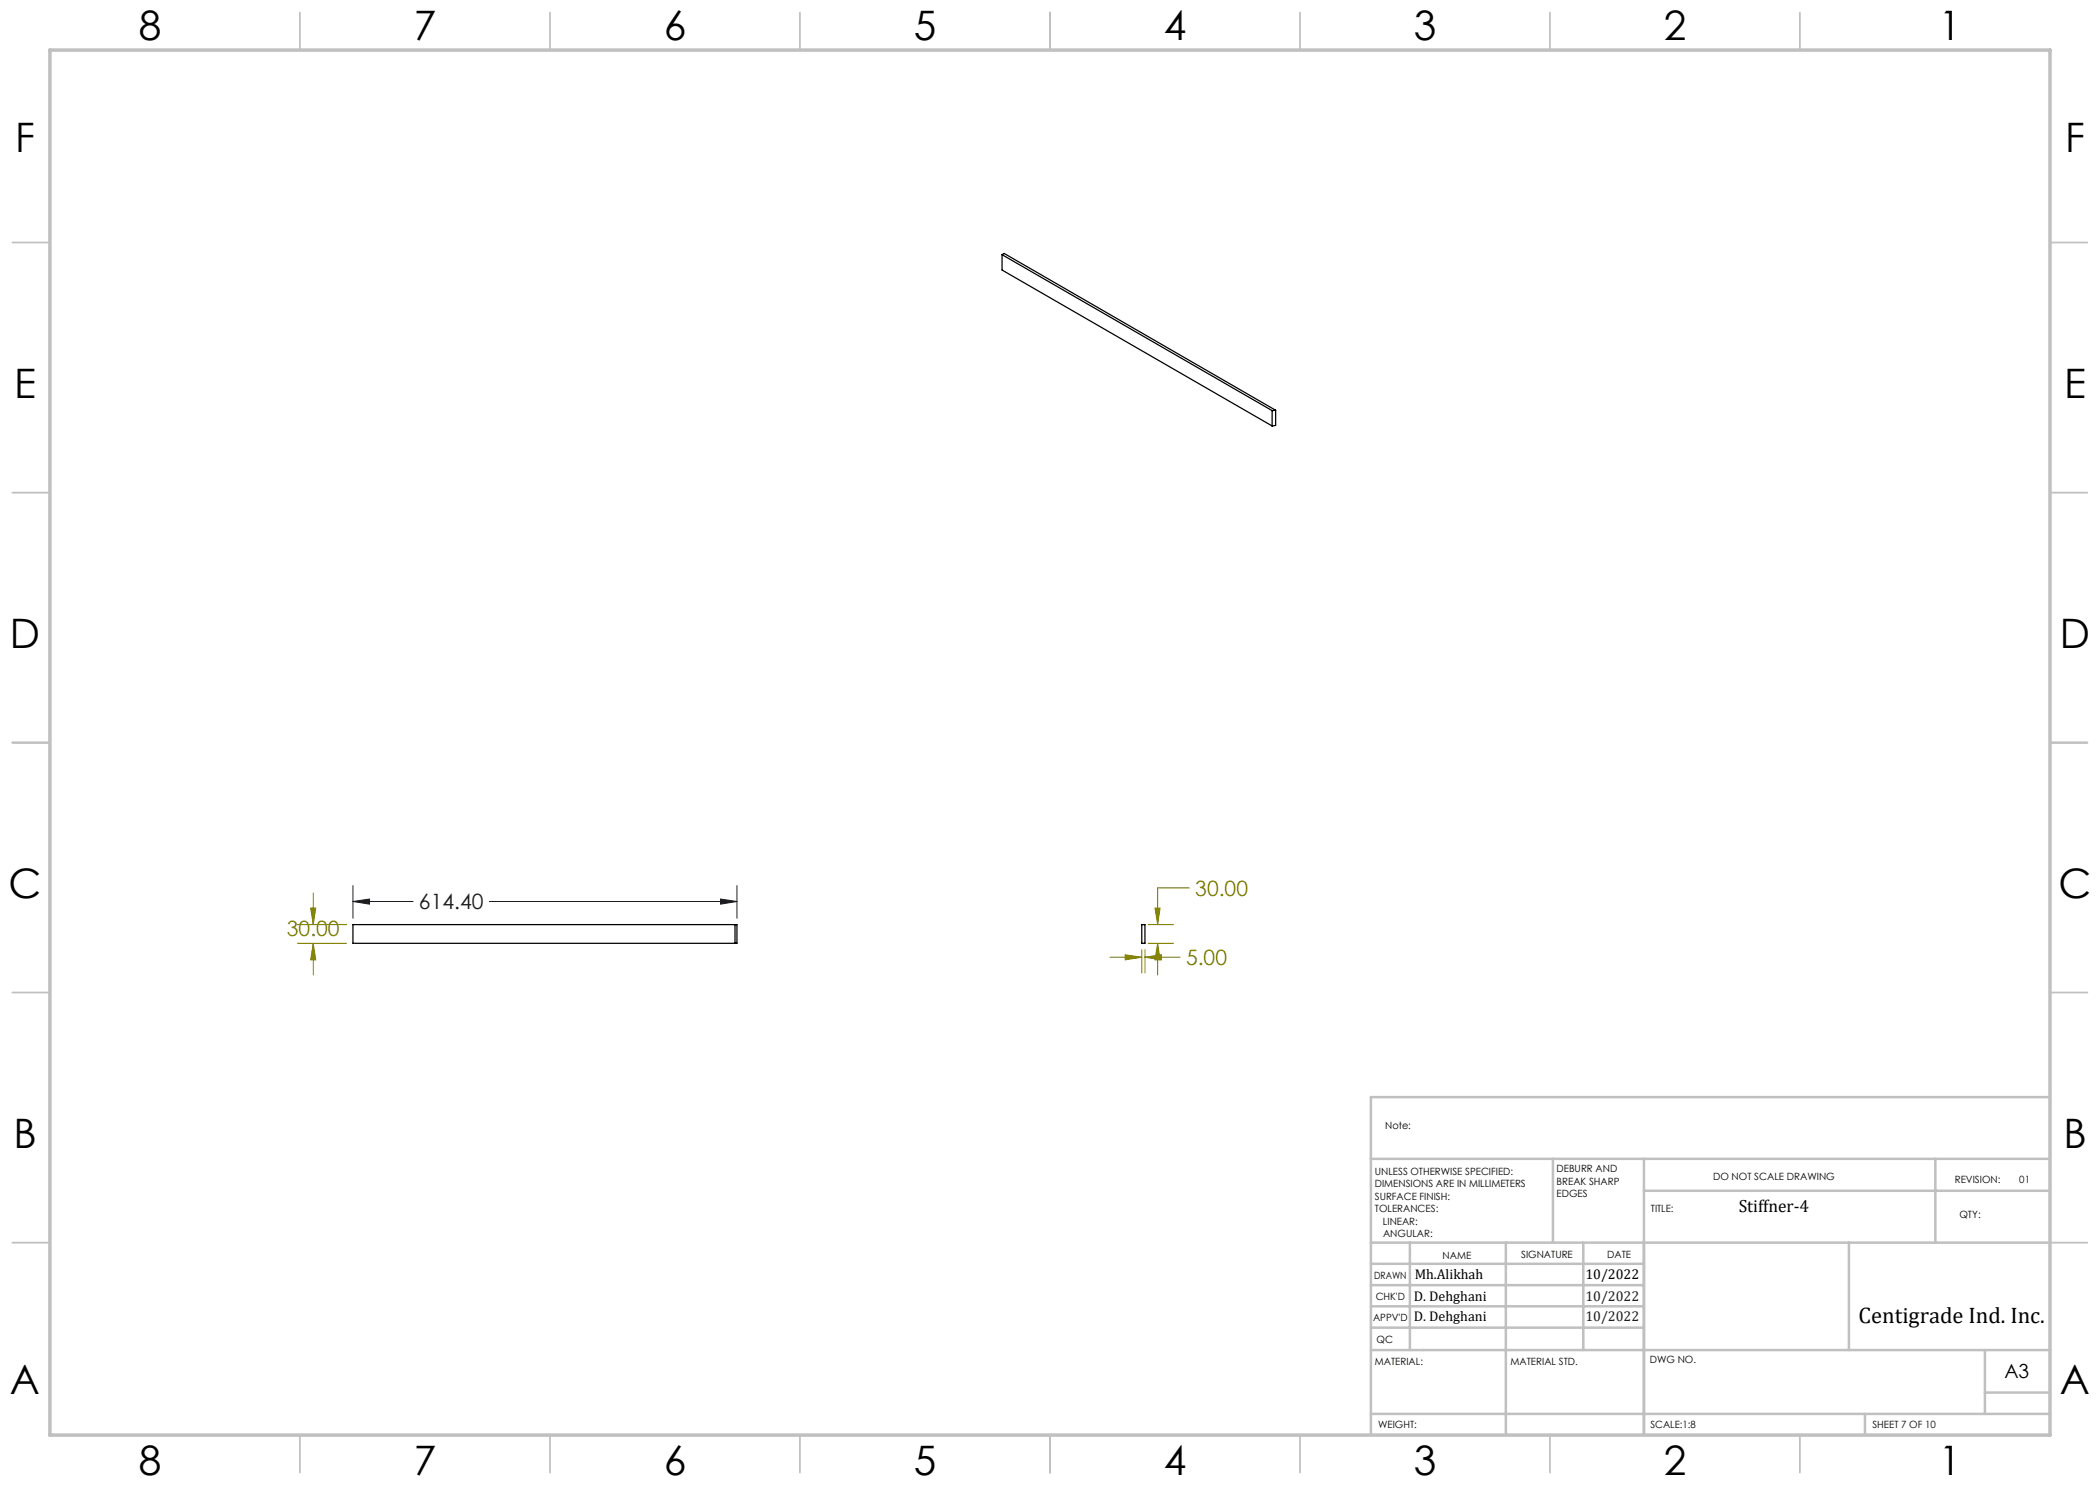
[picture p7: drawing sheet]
<svg xmlns="http://www.w3.org/2000/svg" width="420mm" height="297mm" viewBox="0 0 420 297" stroke-linecap="round" stroke-linejoin="round" font-family="sans-serif">
<g fill="none" stroke="#808000" stroke-width=".2">
<path d="M62.7 178.6v6.3M237.9 177.6h-6.4v7.3M59.5 188.7h9.8M59.5 184.9h9.8M62.1 181.6h1l-.4 3.3zM62.7 188.7v6.3M62.7 188.7l.4 3.3h-1zM222 191.4h6.4M225 191l3.4 .4-3.4 .6zM228.4 189.9v4.7M229 191.4l3.3-.4v1zM229 189.9v4.7"/>
<path d="M229 191.4h7M229.6 188.7h5.1M229.6 184.9h5.1M231 181.6h1l-.5 3.3zM231.5 188.7v6.3M231.5 188.7l.5 3.3h-1z"/>
</g>
<path d="M70.6 177.1v6.6M144.1 179.8l3.3 .5-3.3 .5zM147.4 177.1v6.6M70.6 180.3l3.3-.5v1zM70.6 180.3h12M97.9 180.3h49.5" fill="none" stroke="#191924" stroke-width=".2"/>
<g fill="none" stroke="#c0c0c0" stroke-width=".35">
<path d="M60 2.5v7.5M110 2.5v7.5M160 2.5v7.5M210 2.5v7.5M260 2.5v7.5M310 2.5v7.5M360 2.5v7.5M2.5 48.5h7.5M410 48.5h7.5M2.5 98.5h7.5M410 98.5h7.5M2.5 148.5h7.5"/>
<path d="M410 148.5h7.5M2.5 198.5h7.5M410 198.5h7.5M2.5 248.5h7.5M410 248.5h7.5M60 287v7.5M110 287v7.5M160 287v7.5M210 287v7.5M260 287v7.5M310 287v7.5M360 287v7.5"/>
</g>
<g fill="none" stroke="#c0c0c0" stroke-width=".5">
<path d="M410 219.4h-135.8v67.4M274.2 231.8h135.8M310.6 231.8v16.7M328.8 231.8v55.2M328.8 238.2h81.2M387.1 231.8v16.7M274.2 248.5h135.8M274.2 257h54.6M274.2 252.8h54.6M282 248.5v21.5M301.2 248.5v38.3M316.7 248.5v21.5"/>
<path d="M369.8 248.5v21.5M274.2 265.5h54.6M274.2 261.3h54.6M274.2 270h135.8M397 270v12.8M397 278.5h13M274.2 282.8h135.8M373 282.8v4.2"/>
</g>
<path d="M10 10h400v277h-400z" fill="none" stroke="#c0c0c0" stroke-width=".7"/>
<path d="M62.7 188.7l.4 3.3h-1zM62.1 181.6h1l-.4 3.3zM225 191l3.4 .4-3.4 .6zM229 191.4l3.3-.4v1zM231.5 188.7l.5 3.3h-1zM231 181.6h1l-.5 3.3z" fill="#808000"/>
<path d="M144.1 179.8l3.3 .5-3.3 .5zM70.6 180.3l3.3-.5v1z" fill="#191924"/>
<path d="M200.4 50.9l.4-.2 54.3 31.4M200.4 50.9l54 31.2M200.4 50.9v3.1l54 31.2M254.4 82.1v3.1M255.1 82.1h-.7M255.1 82.1v3l-.7 .1M70.6 184.9h76.8v3.8h-76.8zM147 184.9v3.8M228.4 184.9h.6v3.8h-.6z" fill="none" stroke="#000" stroke-width=".25"/>
<g font-size="8.1">
<text x="27.8" y="8">8</text>
<text x="82.8" y="8">7</text>
<text x="132.8" y="8">6</text>
<text x="182.8" y="8">5</text>
<text x="232.8" y="8">4</text>
<text x="282.8" y="8">3</text>
<text x="332.8" y="8">2</text>
<text x="387.8" y="8">1</text>
<text x="3" y="30.4">F</text>
<text x="413" y="30.4">F</text>
<text x="2.8" y="79.6">E</text>
<text x="412.8" y="79.6">E</text>
<text x="2" y="129.6">D</text>
<text x="412" y="129.6">D</text>
<text x="1.7" y="179.6">C</text>
<text x="411.7" y="179.6">C</text>
<text x="2.7" y="229.6">B</text>
<text x="412.7" y="229.6">B</text>
<text x="2" y="278.9">A</text>
<text x="412" y="278.9">A</text>
<text x="27.8" y="295">8</text>
<text x="82.8" y="295">7</text>
<text x="132.8" y="295">6</text>
<text x="182.8" y="295">5</text>
<text x="232.8" y="295">4</text>
<text x="282.8" y="295">3</text>
<text x="332.8" y="295">2</text>
<text x="387.8" y="295">1</text>
</g>
<text font-size="4.5" x="371.7" y="264.6">Centigrade Ind. Inc.</text>
<g font-size="4.2" fill="#808000">
<text x="239.1" y="179.2">30.00</text>
<text x="57.4" y="187.3">30.00</text>
<text x="237.2" y="193">5.00</text>
</g>
<text font-size="4.2" fill="#191924" x="83.8" y="181.9">614.40</text>
<text font-size="3.9" x="400.9" y="275.5">A3</text>
<text font-size="3.5" x="347.7" y="242.4">Stiffner-4</text>
<g font-size="2.8">
<text x="282.9" y="255.9">Mh.Alikhah</text>
<text x="317.1" y="255.9">10/2022</text>
<text x="282.8" y="260.1">D. Dehghani</text>
<text x="282.8" y="264.2">D. Dehghani</text>
</g>
<g font-size="2.8" fill="#191924">
<text x="317.1" y="260.1">10/2022</text>
<text x="317.1" y="264.2">10/2022</text>
</g>
<g font-size="2">
<text x="277" y="225.8">Note:</text>
<text x="275" y="234.9">UNLESS OTHERWISE SPECIFIED:</text>
<text x="275" y="237.4">DIMENSIONS ARE IN MILLIMETERS</text>
<text x="275" y="239.9">SURFACE FINISH:</text>
<text x="311.3" y="234.5">DEBURR AND</text>
<text x="311.3" y="237">BREAK SHARP</text>
<text x="311.3" y="239.5">EDGES</text>
<text x="342.6" y="236">DO NOT SCALE DRAWING</text>
<text x="391" y="236.6">REVISION:</text>
<text x="403.9" y="236.6">01</text>
<text x="275" y="242.4">TOLERANCES:</text>
<text x="276.6" y="244.9">LINEAR:</text>
<text x="330.2" y="242.4">TITLE:</text>
<text x="391.9" y="243.7">QTY:</text>
<text x="276.6" y="247.4">ANGULAR:</text>
<text x="288.5" y="251.7">NAME</text>
<text x="304.2" y="251.7">SIGNATURE</text>
<text x="321.4" y="251.7">DATE</text>
<text x="274.8" y="255.9">DRAWN</text>
<text x="275.1" y="260.1">CHK'D</text>
<text x="274.6" y="264.2">APPV'D</text>
<text x="275.3" y="268.5">QC</text>
<text x="275" y="273">MATERIAL:</text>
<text x="302.1" y="273">MATERIAL STD.</text>
<text x="330" y="272.5">DWG NO.</text>
<text x="275.6" y="285.6">WEIGHT:</text>
<text x="330.1" y="285.6">SCALE:1:8</text>
<text x="374.5" y="285.6">SHEET 7 OF 10</text>
</g>
</svg>
